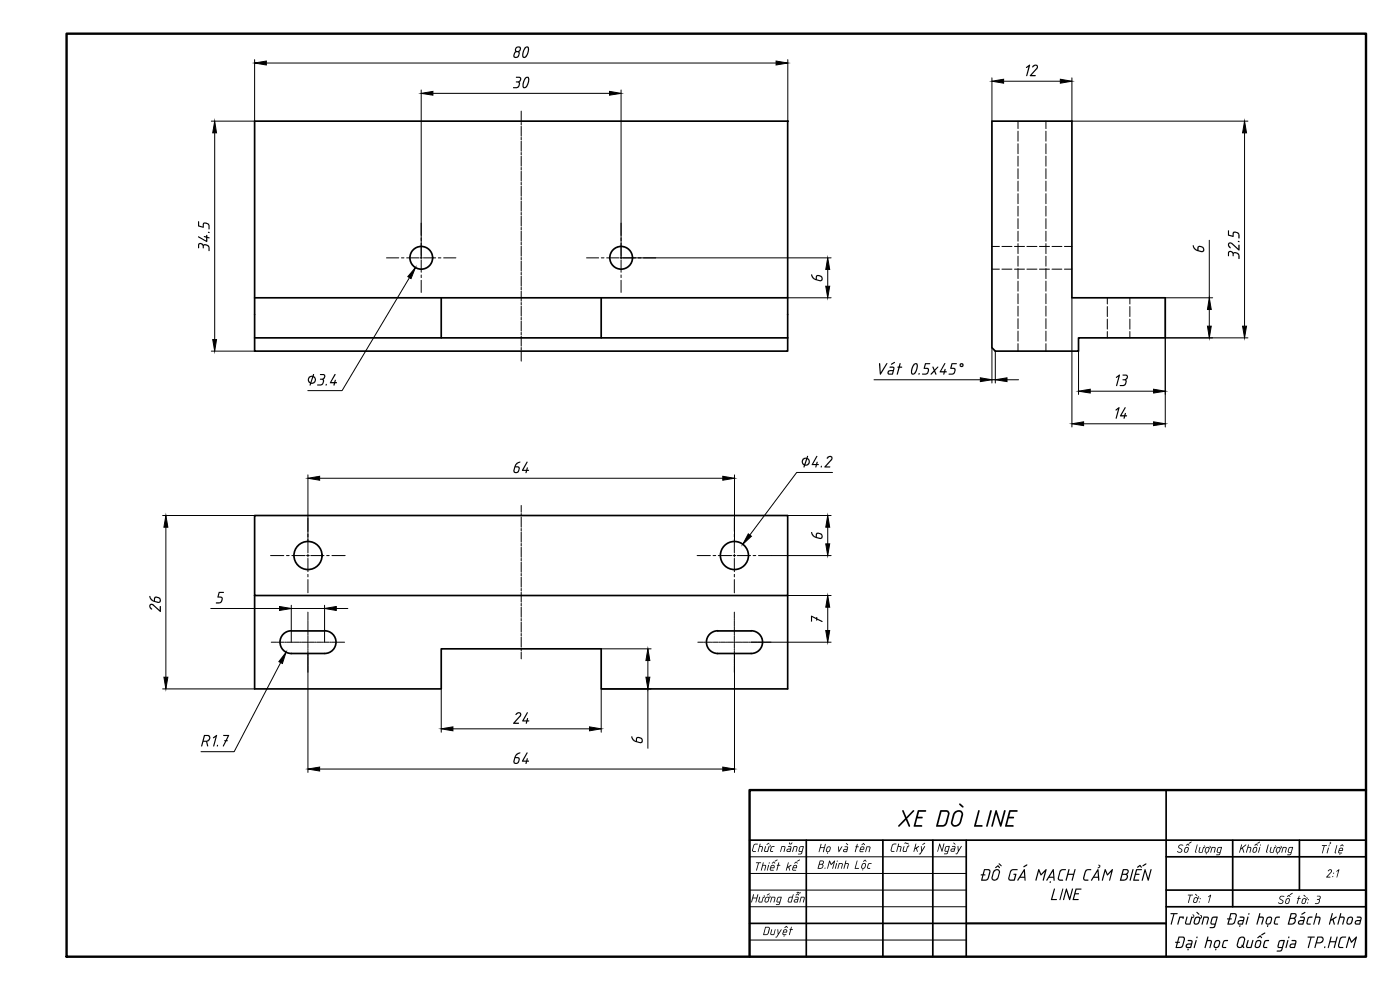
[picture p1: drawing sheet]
<svg xmlns="http://www.w3.org/2000/svg" width="420mm" height="297mm" viewBox="0 0 420 297" stroke-linecap="round" stroke-linejoin="round" font-family="sans-serif">
<!-- layer: NET 05 -->
<g fill="none" stroke="#000" stroke-width=".51">
<path d="M236.3 36.4l.1 .1M297.7 36.4h24v53h28v12h-26v4h-25l-1-1.1zM76.4 89.4h160M132.4 89.4v12h-56v-65h160v65M180.4 89.4v12M76.4 101.4v4h160v-4M132.4 101.4h104M76.4 154.7h160v24h-160zM76.4 178.7v28h56v-12h48v12h56v-28M87.4 189.3h10M87.4 189.3a3.4 3.4 0 0 0-3.4 3.4 3.4 3.4 0 0 0 3.4 3.4h10M97.4 189.3a3.4 3.4 0 0 1 3.4 3.4 3.4 3.4 0 0 1-3.4 3.4"/>
<path d="M215.4 189.3h10M215.4 189.3a3.4 3.4 0 0 0-3.4 3.4 3.4 3.4 0 0 0 3.4 3.4h10a3.4 3.4 0 0 0 3.5-3.4 3.4 3.4 0 0 0-3.5-3.4M350 237.1v49.9M225 252.1h185M242 252.1v34.9M265 252.1v34.9M280 252.1v34.9M290 252.1v34.9M350 257.1h60M370 252.1v20M390 252.1v15M225 277.1h125"/>
<path d="M350 272.1h60M350 267.1h60"/>
<circle cx="126.4" cy="77.3" r="3.4"/>
<circle cx="186.4" cy="77.3" r="3.4"/>
<circle cx="92.4" cy="166.7" r="4.2"/>
<circle cx="220.4" cy="166.7" r="4.2"/>
</g>
<path d="M236.4 36.4h.1" fill="none" stroke="#000" stroke-width=".3"/>
<!-- layer: AM_7 -->
<g fill="none" stroke="#000" stroke-width=".3">
<path d="M156.4 33.3v3.1M156.4 36.7v.8M156.4 37.9v3M156.4 41.2v.8M156.4 42.4v3M156.4 45.7v.8M156.4 46.8v3.1M156.4 50.2v.8M156.4 51.4v2.9M156.4 54.7v.8M156.4 55.9v3M156.4 59.3v.7"/>
<path d="M156.4 60.4v3M156.4 63.7v.8M156.4 64.8v3M156.4 68.2v.8M156.4 69.4v3M156.4 72.7v.8M156.4 73.9v3M156.4 77.2v.8M156.4 78.3v3.1M156.4 81.7v.8M156.4 82.9v3M156.4 86.2v.8"/>
<path d="M156.4 87.4v3M156.4 90.7v.8M156.4 91.8v3.1M156.4 95.2v.8M156.4 96.4v2.9M156.4 99.7v.8M156.4 100.9v3M156.4 104.3v.7M156.4 105.4v3M156.4 151.7v2M156.4 154.1v.7M156.4 155.2v3"/>
<path d="M156.4 158.6v.7M156.4 159.7v3M156.4 163.1v.7M156.4 164.2v3M156.4 167.5v.8M156.4 168.7v3M156.4 172.1v.7M156.4 173.2v3M156.4 176.6v.7M156.4 177.7v3M81.4 192.7h1.6M83.2 192.7h.4"/>
<path d="M83.8 192.7h1.5M85.5 192.7h.4M86 192.7h1.5M87.7 192.7h.4M88.3 192.7h1.5M90 192.7h.3M90.5 192.7h1.5M92.2 192.7h.4M92.4 183.7v1.9M92.4 185.7v.4M92.4 186.3v1.5M92.4 188v.4"/>
<path d="M92.4 188.5v1.6M92.4 190.2v.4M92.4 190.8v1.5M92.4 192.5v.4M92.4 193.1v1.4M92.4 194.8v.3M92.4 195.3v1.5M92.4 197v.4M92.4 197.6v1.5M92.4 199.2v.4M92.4 199.8v1.9M92.8 192.7h1.5"/>
<path d="M94.4 192.7h.4M95 192.7h1.5M96.7 192.7h.4M97.3 192.7h1.5M99 192.7h.4M99.5 192.7h1.5M101.2 192.7h.4M101.8 192.7h1.6M156.4 181v.8M156.4 182.2v3M156.4 185.6v.7M156.4 186.7v3"/>
<path d="M156.4 190.1v.7M156.4 191.2v3M156.4 194.5v.8M156.4 195.7v2M209.4 192.7h1.6M211.2 192.7h.4M211.8 192.7h1.5M213.5 192.7h.3M214 192.7h1.5M215.7 192.7h.4M216.3 192.7h1.5M218 192.7h.4"/>
<path d="M218.5 192.7h1.5M220.2 192.7h.4M220.4 183.7v1.9M220.4 185.7v.4M220.4 186.3v1.5M220.4 188v.4M220.4 188.5v1.6M220.4 190.2v.4M220.4 190.8v1.5M220.4 192.5v.4M220.4 193.1v1.4M220.4 194.8v.3"/>
<path d="M220.4 195.3v1.5M220.4 197v.4M220.4 197.6v1.5M220.4 199.2v.4M220.4 199.8v1.9M220.8 192.7h1.5M222.5 192.7h.3M223 192.7h1.5M224.7 192.7h.4M225.3 192.7h1.5M226.9 192.7h.4M227.5 192.7h1.5"/>
<path d="M229.2 192.7h.4M229.8 192.7h1.6"/>
</g>
<!-- layer: DUONG TAM -->
<g fill="none" stroke="#000" stroke-width=".3">
<path d="M116 77.4h3.7M120.5 77.4h.7M122 77.4h3.7M126.1 77.4h.6M126.4 67v3.6M126.4 71.4v.8M126.4 73v3.7M126.4 77v.7M126.4 78v3.7M127.1 77.4h3.7M131.5 77.4h.8M133.1 77.4h3.7"/>
<path d="M176 77.4h3.7M180.5 77.4h.8M182.1 77.4h3.6M186.1 77.4h.6M186.4 67v3.6M186.4 71.4v.8M186.4 73v3.7M186.4 77v.7M186.4 78v3.7M187.1 77.4h3.7M191.6 77.4h.8M193.1 77.4h3.7"/>
<path d="M126.4 82.5v.8M126.4 84.1v3.6M186.4 82.5v.8M186.4 84.1v3.6M92.4 155.5v4M220.4 155.5v4M81.2 166.7h4M86 166.7h.8M87.6 166.7h4M92 166.7h.8M92.4 160.3v.8M92.4 161.9v3.9"/>
<path d="M92.4 166.3v.8M92.4 167.5v4M92.4 172.3v.8M92.4 173.9v4M93.3 166.7h3.9M98 166.7h.8M99.6 166.7h4M209.2 166.7h4M214 166.7h.8M215.6 166.7h4M220 166.7h.8M220.4 160.3v.8"/>
<path d="M220.4 161.9v3.9M220.4 166.3v.8M220.4 167.5v4M220.4 172.3v.8M220.4 173.9v4M221.2 166.7h4.1M226 166.7h.8M227.6 166.7h4"/>
</g>
<!-- layer: NET DUT -->
<g fill="none" stroke="#000" stroke-width=".3">
<path d="M305.5 36.4v2.2M305.5 39.4v3M313.9 36.4v2.2M313.9 39.4v3M305.5 43.1v3M305.5 46.8v3.1M305.5 50.6v3M305.5 54.3v3M305.5 58.1v3M313.9 43.1v3M313.9 46.8v3.1M313.9 50.6v3"/>
<path d="M313.9 54.3v3M313.9 58.1v3M297.7 73.9h2.2M300.7 73.9h3M304.5 73.9h3M305.5 61.9v2.9M305.5 65.6v3M305.5 69.4v3M305.5 73.1v3M305.5 76.9v3M308.2 73.9h3M312 73.9h3"/>
<path d="M313.9 61.9v2.9M313.9 65.6v3M313.9 69.4v3M313.9 73.1v3M313.9 76.9v3M315.7 73.9h3M319.4 73.9h2.3M297.7 80.8h2.2M300.7 80.8h3M304.5 80.8h3M305.5 80.6v3M305.5 84.4v3"/>
<path d="M305.5 88.1v3M305.5 91.8v3.1M305.5 95.6v3M305.5 99.3v3M308.2 80.8h3M312 80.8h3M313.9 80.6v3M313.9 84.4v3M313.9 88.1v3M313.9 91.8v3.1M313.9 95.6v3M313.9 99.3v3"/>
<path d="M315.7 80.8h3M319.4 80.8h2.3M332.3 89.4v1.8M332.3 92v3M332.3 95.7v3M332.3 99.5v1.9M339.1 89.4v1.8M339.1 92v3M339.1 95.7v3M339.1 99.5v1.9M305.5 103.1v2.3M313.9 103.1v2.3"/>
<path d="M220.4 162.5h.1"/>
</g>
<!-- layer: KHUNG DAM -->
<path d="M20 10.1h390v276.9h-390zM410 237.1h-185v49.9" fill="none" stroke="#000" stroke-width=".72"/>
<!-- layer: NET MANH -->
<path d="M225 257.1h65M225 272.1h65M225 267.1h65M225 262.1h65M225 282.1h65" fill="none" stroke="#000" stroke-width=".3"/>
<!-- layer: AM_5 -->
<g fill="none" stroke="#000" stroke-width=".3">
<path d="M76.4 17.9v18.5h-13M79.9 18.9h153M236.4 17.9v18.6M64.4 39.9v62M126.4 27v50.4M129.9 28h53M186.4 27v50.4h63M297.7 23.4v13M301.2 24.4h17M321.7 23.4v13h52.8M373.5 39.9v58M362.9 72.1v17.3"/>
<path d="M122.9 83.3l-20.2 33.9h-10.3M236.4 89.4h13M321.7 89.4v38.7M362.9 92.9v5M363.9 89.4h-14.2v38.7M63.4 105.4h13M262.3 113.9h31.9M297.7 104.4v10.5M297.7 113.9h1M298.7 105.4v9.5M302.2 113.9h3.5M323.7 105.4v12.9"/>
<path d="M327.2 117.4h19M349.7 101.4h24.8M325.2 127.2h21M48.8 154.7h27.6M49.8 158.2v45M92.4 142.5v20M95.9 143.5h121M220.4 142.5v20M236.4 154.7h13M249.9 141.8h-10.8l-14.1 18.7M231.6 166.7h17.8M236.4 178.7h13"/>
<path d="M63.2 182.6h20.7M84.2 198.8l-13.9 26.7h-10M87.4 181.6v11.1M87.4 182.6h10M92.4 196.1v35.7M97.4 181.6v11.1M100.9 182.6h3.5M180.4 194.7h15M194.4 198.2v5M220.4 196.1v35.7M225.4 192.7h24M248.4 182.2v7"/>
<path d="M48.8 206.7h27.6M132.4 206.7v13M135.9 218.7h41M194.4 206.7v17.8M195.4 206.7h-15v13M95.9 230.7h121"/>
</g>
<g fill="#000" stroke="#000" stroke-width=".3">
<path d="M76.4 18.9l3.5-.6v1.2zM232.9 18.3l3.5 .6-3.5 .6zM64.4 36.4l.6 3.5h-1.2zM126.4 28l3.5-.6v1.2zM182.9 27.4l3.5 .6-3.5 .6zM297.7 24.4l3.5-.6v1.2zM318.2 23.8l3.5 .6-3.5 .6zM373.5 36.4l.6 3.5h-1.2zM124.7 80.3l-1.3 3.3-1-.6zM248.4 77.4l.6 3.4h-1.2zM247.8 85.9h1.2l-.6 3.5zM362.4 97.9h1.1l-.6 3.5z"/>
<path d="M362.9 89.4l.6 3.5h-1.1zM372.9 97.9h1.2l-.6 3.5zM63.8 101.9h1.2l-.6 3.5zM294.2 113.4l3.5 .5-3.5 .6zM298.7 113.9l3.5-.5v1.1zM323.7 117.4l3.5-.6v1.1zM346.2 116.8l3.5 .6-3.5 .5zM321.7 127.2l3.5-.6v1.1zM346.2 126.6l3.5 .6-3.5 .5zM49.8 154.7l.6 3.5h-1.2zM92.4 143.5l3.5-.6v1.2zM216.9 142.9l3.5 .6-3.5 .6z"/>
<path d="M248.4 154.7l.6 3.5h-1.2zM224.6 160.2l.9 .7-2.6 2.4zM247.8 163.2h1.2l-.6 3.5zM85.9 195.7l-1.1 3.4-1.1-.6zM83.9 182l3.5 .6-3.5 .6zM97.4 182.6l3.5-.6v1.2zM194.4 194.7l.6 3.5h-1.2zM248.4 178.7l.6 3.5h-1.2zM247.8 189.2h1.2l-.6 3.5zM49.2 203.2h1.2l-.6 3.5zM132.4 218.7l3.5-.6v1.2zM176.9 218.1l3.5 .6-3.5 .6z"/>
<path d="M193.8 203.2h1.2l-.6 3.5zM92.4 230.7l3.5-.5v1.1zM216.9 230.2l3.5 .5-3.5 .6z"/>
</g>
<text font-size="7.8" x="268.9" y="248.1">XE DÒ LINE</text>
<g font-size="5.4">
<text x="153.5" y="17.4">80</text>
<text x="306.8" y="22.9">12</text>
<text x="153.5" y="26.5">30</text>
<text x="62.9" y="75.8" transform="rotate(-90 62.9 75.8)">34.5</text>
<text x="361.4" y="76.3" transform="rotate(-90 361.4 76.3)">6</text>
<text x="372" y="78.1" transform="rotate(-90 372 78.1)">32.5</text>
<text x="246.9" y="85" transform="rotate(-90 246.9 85)">6</text>
<text x="262.6" y="112.4">Vát 0.5x45°</text>
<text x="91.5" y="115.7">∅3.4</text>
<text x="333.8" y="115.9">13</text>
<text x="333.7" y="125.6">14</text>
<text x="153.5" y="142">64</text>
<text x="239.7" y="140.3">∅4.2</text>
<text x="246.9" y="162.3" transform="rotate(-90 246.9 162.3)">6</text>
<text x="48.3" y="184.1" transform="rotate(-90 48.3 184.1)">26</text>
<text x="64.3" y="181.1">5</text>
<text x="246.8" y="187.8" transform="rotate(-90 246.8 187.8)">7</text>
<text x="153.5" y="217.2">24</text>
<text x="59.9" y="224">R1.7</text>
<text x="192.9" y="223.6" transform="rotate(-90 192.9 223.6)">6</text>
<text x="153.5" y="229.2">64</text>
<text x="293.5" y="264.3">ĐỒ GÁ MẠCH CẢM BIẾN</text>
<text x="315" y="270.1">LINE</text>
<text x="350" y="277.4">Trường Đại học Bách khoa</text>
<text x="351.8" y="284.5">Đại học Quốc gia TP.HCM</text>
</g>
<g font-size="3.9">
<text x="225.3" y="255.6">Chức năng</text>
<text x="245.4" y="255.7">Họ và tên</text>
<text x="266.9" y="255.6">Chữ ký</text>
<text x="281" y="255.6">Ngày</text>
<text x="352.8" y="255.8">Số lượng</text>
<text x="371.6" y="255.8">Khối lượng</text>
<text x="395.8" y="256.1">Tỉ lệ</text>
<text x="226" y="261.2">Thiết kế</text>
<text x="245.1" y="260.7">B.Minh Lộc</text>
<text x="397.7" y="263.3">2:1</text>
<text x="225.1" y="270.8">Hướng dẫn</text>
<text x="355.6" y="270.9">Tờ: 1</text>
<text x="383.2" y="271.3">Số tờ: 3</text>
<text x="228.7" y="280.6">Duyệt</text>
</g>
</svg>
